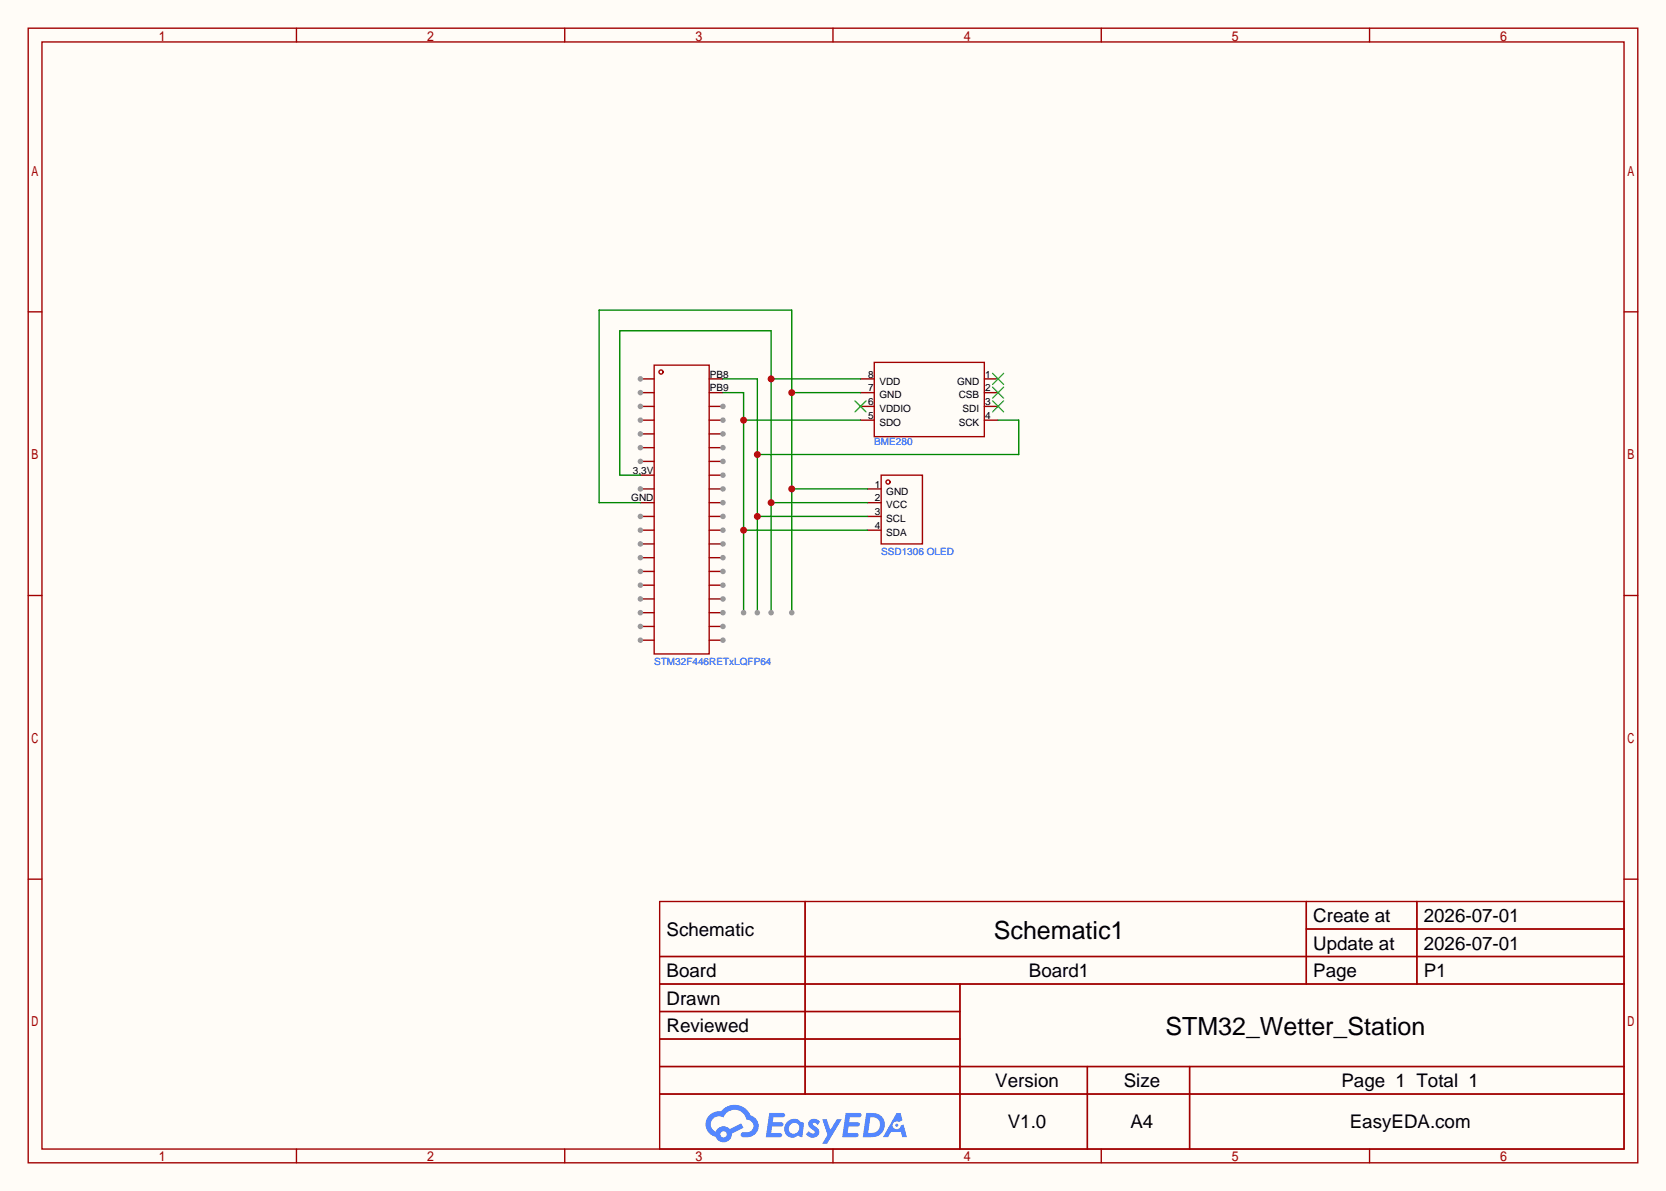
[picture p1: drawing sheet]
<svg xmlns="http://www.w3.org/2000/svg" width="308mm" height="220mm" viewBox="0 0 308 220" stroke-linecap="round" stroke-linejoin="round" font-family="sans-serif">
<path d="M0 0h307.6v220h-307.6z" fill="#fffcf7"/>
<g fill="none" stroke="#a10000" stroke-width=".25">
<path d="M5.2 5.2h297.2v209.6h-297.2zM7.7 7.7h292.1v204.5h-292.1zM54.7 5.2v2.5M104.3 5.2v2.5M153.8 5.2v2.5M203.3 5.2v2.5M252.9 5.2v2.5M5.2 57.6h2.5M299.8 57.6h2.6M5.2 110h2.5M299.8 110h2.6M5.2 162.4h2.5"/>
<path d="M121.8 166.5h178v45.7h-178zM121.8 176.7h178M148.7 166.5v35.6M241.2 166.5v15.2M241.2 171.6h58.6M261.6 166.5v15.2M299.8 162.4h2.6M121.8 181.7h178M121.8 186.8h55.4M121.8 197h178M121.8 191.9h55.4M177.2 181.7v30.5"/>
<path d="M200.8 197v15.2M219.6 197v15.2M54.7 212.2v2.6M104.3 212.2v2.6M121.8 202.1h178M153.8 212.2v2.6M203.3 212.2v2.6M252.9 212.2v2.6"/>
</g>
<g fill="#5487ff">
<path d="M149.5 206.9a1.3 1.3 0 0 1 1.9 .3l-.4 .6a.54 .54 0 0 0-1-.2l.2 .2a1.58 1.58 0 0 1 1 1.5 1.43 1.43 0 0 1-2.4 .2l.5-.6a.64 .64 0 0 0 .5 .5 .64 .64 0 0 0 .6-.3l-.1-.3a1.6 1.6 0 0 1-1.1-1.5z"/>
<path d="M151.8 206.7h.8l.7 2 1.2-2h.9l-2.7 4.5h-.9l1-1.6z"/>
<path d="M142 205.5h1.7a1.31 1.31 0 0 1 1.2 .2 .4 .4 0 0 1-.3 .6h-1.8l-.1 1h1.6a.4 .4 0 0 1 .3 .4 .4 .4 0 0 1-.4 .4h-1.6l-.2 1.2 .8-.1a1.23 1.23 0 0 1 1.2 .2 .39 .39 0 0 1-.4 .6h-2.6z"/>
<path d="M156.1 205.5h1.7a1.32 1.32 0 0 1 1.2 .2 .39 .39 0 0 1-.3 .6h-1.8l-.1 1h1.6a.4 .4 0 0 1 .4 .4 .4 .4 0 0 1-.5 .4h-1.6l-.2 1.1h.8a1.23 1.23 0 0 1 1.2 .2 .39 .39 0 0 1-.4 .6h-2.6z"/>
<path d="M165.5 205.6h.8l.3 1.3-.6 .3a.75 .75 0 0 0-1.1 .3 .75 .75 0 0 0 .5 1.1 .75 .75 0 0 0 .9-.7l.5-.3 .6 2.4h-.8l-.3-.9h-1.8l-.5 .9h-1z"/>
<path d="M159.9 205.6l-.6 4.4h1.4a2.27 2.27 0 0 0 2.7-2.3 2.27 2.27 0 0 0-2.7-2.1zM160.7 206.3a1.5 1.5 0 0 1 1.8 1.6 1.5 1.5 0 0 1-1.9 1.3h-.3z"/>
<path d="M145.4 207.2a1.62 1.62 0 0 0-.4 2.1 1.62 1.62 0 0 0 2 .6l.3-.2 .4 .2 .4 .1 .3-2.4-.1-.3-.5-.1a1.58 1.58 0 0 0-2.4 0zM146 207.7a.99 .99 0 0 1 1.6 .3 .99 .99 0 0 1-.9 1.4 .94 .94 0 0 1-1-.6 .94 .94 0 0 1 .3-1.1z"/>
<path d="M131 206a2.37 2.37 0 0 0 1.1 4 1.54 1.54 0 0 0 1.8 1 1.54 1.54 0 0 0 1.2-1.6l2.2-1.1-.5-.8-2.1 1a1.57 1.57 0 0 0-2.6 .5 1.5 1.5 0 0 1-.7-2.1 1.5 1.5 0 0 1 2.2-.5 2.23 2.23 0 0 1 2.3-1.4 2.23 2.23 0 0 1 2 1.8 1.16 1.16 0 0 1 1.2 1.1 1.16 1.16 0 0 1-1.1 1.2h-.7a.47 .47 0 0 0-.5 .4 .47 .47 0 0 0 .4 .5 2.23 2.23 0 0 0 2.2-.6 2.23 2.23 0 0 0 .5-2.3 2.16 2.16 0 0 0-1.3-1.1 3.2 3.2 0 0 0-5.5-.7l-1.1 .1zM133 209.5a.6 .6 0 0 1 1.2 0 .6 .6 0 0 1-1.2 0z"/>
<circle cx="165.6" cy="207.8" r=".28"/>
</g>
<path d="M130.9 70h2.6M130.9 72.5h2.6M130.9 75.1h2.6" fill="none" stroke="#870000" stroke-width=".25"/>
<circle cx="133.5" cy="75.1" r=".51" fill="#999"/>
<path d="M130.9 77.6h2.6" fill="none" stroke="#870000" stroke-width=".25"/>
<circle cx="133.5" cy="77.6" r=".51" fill="#999"/>
<path d="M130.9 80.1h2.6" fill="none" stroke="#870000" stroke-width=".25"/>
<circle cx="133.5" cy="80.1" r=".51" fill="#999"/>
<path d="M130.9 82.7h2.6" fill="none" stroke="#870000" stroke-width=".25"/>
<circle cx="133.5" cy="82.7" r=".51" fill="#999"/>
<path d="M130.9 85.2h2.6" fill="none" stroke="#870000" stroke-width=".25"/>
<circle cx="133.5" cy="85.2" r=".51" fill="#999"/>
<path d="M130.9 87.8h2.6" fill="none" stroke="#870000" stroke-width=".25"/>
<circle cx="133.5" cy="87.8" r=".51" fill="#999"/>
<path d="M130.9 90.3h2.6" fill="none" stroke="#870000" stroke-width=".25"/>
<circle cx="133.5" cy="90.3" r=".51" fill="#999"/>
<path d="M130.9 92.8h2.6" fill="none" stroke="#870000" stroke-width=".25"/>
<circle cx="133.5" cy="92.8" r=".51" fill="#999"/>
<path d="M130.9 95.4h2.6" fill="none" stroke="#870000" stroke-width=".25"/>
<circle cx="133.5" cy="95.4" r=".51" fill="#999"/>
<path d="M130.9 97.9h2.6" fill="none" stroke="#870000" stroke-width=".25"/>
<circle cx="133.5" cy="97.9" r=".51" fill="#999"/>
<path d="M130.9 100.5h2.6" fill="none" stroke="#870000" stroke-width=".25"/>
<circle cx="133.5" cy="100.5" r=".51" fill="#999"/>
<path d="M130.9 103h2.6" fill="none" stroke="#870000" stroke-width=".25"/>
<circle cx="133.5" cy="103" r=".51" fill="#999"/>
<path d="M130.9 105.5h2.6" fill="none" stroke="#870000" stroke-width=".25"/>
<circle cx="133.5" cy="105.5" r=".51" fill="#999"/>
<path d="M130.9 108.1h2.6" fill="none" stroke="#870000" stroke-width=".25"/>
<circle cx="133.5" cy="108.1" r=".51" fill="#999"/>
<path d="M130.9 110.6h2.6" fill="none" stroke="#870000" stroke-width=".25"/>
<circle cx="133.5" cy="110.6" r=".51" fill="#999"/>
<path d="M130.9 113.2h2.6" fill="none" stroke="#870000" stroke-width=".25"/>
<circle cx="133.5" cy="113.2" r=".51" fill="#999"/>
<path d="M130.9 115.7h2.6" fill="none" stroke="#870000" stroke-width=".25"/>
<circle cx="133.5" cy="115.7" r=".51" fill="#999"/>
<path d="M130.9 118.2h2.6" fill="none" stroke="#870000" stroke-width=".25"/>
<circle cx="133.5" cy="118.2" r=".51" fill="#999"/>
<path d="M118.2 118.2h2.6" fill="none" stroke="#870000" stroke-width=".25"/>
<circle cx="118.2" cy="118.2" r=".51" fill="#999"/>
<path d="M118.2 115.7h2.6" fill="none" stroke="#870000" stroke-width=".25"/>
<circle cx="118.2" cy="115.7" r=".51" fill="#999"/>
<path d="M118.2 113.2h2.6" fill="none" stroke="#870000" stroke-width=".25"/>
<circle cx="118.2" cy="113.2" r=".51" fill="#999"/>
<path d="M118.2 110.6h2.6" fill="none" stroke="#870000" stroke-width=".25"/>
<circle cx="118.2" cy="110.6" r=".51" fill="#999"/>
<path d="M118.2 108.1h2.6" fill="none" stroke="#870000" stroke-width=".25"/>
<circle cx="118.2" cy="108.1" r=".51" fill="#999"/>
<path d="M118.2 105.5h2.6" fill="none" stroke="#870000" stroke-width=".25"/>
<circle cx="118.2" cy="105.5" r=".51" fill="#999"/>
<path d="M118.2 103h2.6" fill="none" stroke="#870000" stroke-width=".25"/>
<circle cx="118.2" cy="103" r=".51" fill="#999"/>
<path d="M118.2 100.5h2.6" fill="none" stroke="#870000" stroke-width=".25"/>
<circle cx="118.2" cy="100.5" r=".51" fill="#999"/>
<path d="M118.2 97.9h2.6" fill="none" stroke="#870000" stroke-width=".25"/>
<circle cx="118.2" cy="97.9" r=".51" fill="#999"/>
<path d="M118.2 95.4h2.6" fill="none" stroke="#870000" stroke-width=".25"/>
<circle cx="118.2" cy="95.4" r=".51" fill="#999"/>
<path d="M118.2 92.8h2.6M118.2 90.3h2.6" fill="none" stroke="#870000" stroke-width=".25"/>
<circle cx="118.2" cy="90.3" r=".51" fill="#999"/>
<path d="M118.2 87.8h2.6M118.2 85.2h2.6" fill="none" stroke="#870000" stroke-width=".25"/>
<circle cx="118.2" cy="85.2" r=".51" fill="#999"/>
<path d="M118.2 82.7h2.6" fill="none" stroke="#870000" stroke-width=".25"/>
<circle cx="118.2" cy="82.7" r=".51" fill="#999"/>
<path d="M118.2 80.1h2.6" fill="none" stroke="#870000" stroke-width=".25"/>
<circle cx="118.2" cy="80.1" r=".51" fill="#999"/>
<path d="M118.2 77.6h2.6" fill="none" stroke="#870000" stroke-width=".25"/>
<circle cx="118.2" cy="77.6" r=".51" fill="#999"/>
<path d="M118.2 75.1h2.6" fill="none" stroke="#870000" stroke-width=".25"/>
<circle cx="118.2" cy="75.1" r=".51" fill="#999"/>
<path d="M118.2 72.5h2.6" fill="none" stroke="#870000" stroke-width=".25"/>
<circle cx="118.2" cy="72.5" r=".51" fill="#999"/>
<path d="M118.2 70h2.6" fill="none" stroke="#870000" stroke-width=".25"/>
<circle cx="118.2" cy="70" r=".51" fill="#999"/>
<g fill="none" stroke="#a10000" stroke-width=".25">
<path d="M120.8 67.4h10.1v53.4h-10.1zM161.4 66.9h20.3v13.7h-20.3zM162.7 87.8h7.6v12.7h-7.6z"/>
<circle cx="122" cy="68.7" r=".38"/>
<circle cx="164" cy="89" r=".38"/>
</g>
<path d="M158.9 70h2.5M158.9 72.5h2.5M158.9 75.1h2.5M158.9 77.6h2.5M181.7 70h2.6M181.7 72.5h2.6M181.7 75.1h2.6M181.7 77.6h2.6M160.1 90.3h2.6M160.1 92.8h2.6M160.1 95.4h2.6M160.1 97.9h2.6" fill="none" stroke="#870000" stroke-width=".25"/>
<path d="M157.9 74l2 2.1M159.9 74l-2 2.1M183.3 69l2 2M183.3 71.5l2 2M183.3 74l2 2.1M185.3 69l-2 2M185.3 71.5l-2 2M185.3 74l-2 2.1" fill="none" stroke="#3c3" stroke-width=".25"/>
<path d="M146.2 72.5h12.7M118.2 92.8h-7.6v-35.5h35.6v55.9M146.2 90.3h13.9" fill="none" stroke="#008700" stroke-width=".25"/>
<g fill="#c00">
<circle cx="146.2" cy="72.5" r=".63"/>
<circle cx="146.2" cy="90.3" r=".63"/>
</g>
<circle cx="146.2" cy="113.2" r=".51" fill="#999"/>
<path d="M142.4 70h16.5M118.2 87.8h-3.8v-26.7h28v52.1M142.4 92.8h17.7" fill="none" stroke="#008700" stroke-width=".25"/>
<g fill="#c00">
<circle cx="142.4" cy="70" r=".63"/>
<circle cx="142.4" cy="92.8" r=".63"/>
</g>
<circle cx="142.4" cy="113.2" r=".51" fill="#999"/>
<path d="M133.5 72.5h3.8v40.7M137.3 77.6h21.6M137.3 97.9h22.8" fill="none" stroke="#008700" stroke-width=".25"/>
<g fill="#c00">
<circle cx="137.3" cy="77.6" r=".63"/>
<circle cx="137.3" cy="97.9" r=".63"/>
</g>
<circle cx="137.3" cy="113.2" r=".51" fill="#999"/>
<path d="M133.5 70h6.3v43.2M184.3 77.6h3.8v6.3h-48.3M139.8 95.4h20.3" fill="none" stroke="#008700" stroke-width=".25"/>
<g fill="#c00">
<circle cx="139.8" cy="83.9" r=".63"/>
<circle cx="139.8" cy="95.4" r=".63"/>
</g>
<circle cx="139.8" cy="113.2" r=".51" fill="#999"/>
<g font-size="4.6">
<text x="183.5" y="173.4">Schematic1</text>
<text x="215.2" y="191.2">STM32_Wetter_Station</text>
</g>
<g font-size="3.5">
<text x="123.1" y="172.8">Schematic</text>
<text x="242.5" y="170.3">Create at</text>
<text x="262.9" y="170.3">2026-07-01</text>
<text x="242.5" y="175.4">Update at</text>
<text x="262.9" y="175.4">2026-07-01</text>
<text x="123.1" y="180.5">Board</text>
<text x="123.1" y="185.5">Drawn</text>
<text x="190" y="180.5">Board1</text>
<text x="242.5" y="180.5">Page</text>
<text x="262.9" y="180.5">P1</text>
<text x="123.1" y="190.6">Reviewed</text>
<text x="183.8" y="200.8">Version</text>
<text x="207.5" y="200.8">Size</text>
<text x="247.7" y="200.8">Page 1 Total 1</text>
<text x="186.1" y="208.4">V1.0</text>
<text x="208.7" y="208.4">A4</text>
<text x="249.2" y="208.4">EasyEDA.com</text>
</g>
<g font-size="1.8">
<text x="131.1" y="69.7">PB8</text>
<text x="160.3" y="69.7">8</text>
<text x="162.4" y="71">VDD</text>
<text x="176.7" y="71">GND</text>
<text x="181.9" y="69.7">1</text>
<text x="131.1" y="72.3">PB9</text>
<text x="160.3" y="77.4">5</text>
<text x="160.3" y="74.8">6</text>
<text x="160.3" y="72.3">7</text>
<text x="162.4" y="76.1">VDDIO</text>
<text x="162.4" y="73.6">GND</text>
<text x="177" y="73.6">CSB</text>
<text x="177.7" y="76.1">SDI</text>
<text x="181.9" y="72.3">2</text>
<text x="181.9" y="74.8">3</text>
<text x="181.9" y="77.4">4</text>
<text x="162.4" y="78.6">SDO</text>
<text x="177" y="78.6">SCK</text>
<text x="116.9" y="87.5">3,3V</text>
<text x="116.5" y="92.6">GND</text>
<text x="161.5" y="90.1">1</text>
<text x="161.5" y="92.6">2</text>
<text x="161.5" y="95.1">3</text>
<text x="163.6" y="91.3">GND</text>
<text x="163.6" y="93.9">VCC</text>
<text x="161.5" y="97.7">4</text>
<text x="163.6" y="96.4">SCL</text>
<text x="163.6" y="99">SDA</text>
</g>
<g font-size="1.8" fill="#00f">
<text x="161.4" y="82.2">BME280</text>
<text x="162.7" y="102.5">SSD1306 OLED</text>
<text x="120.8" y="122.9">STM32F446RETxLQFP64</text>
</g>
</svg>
